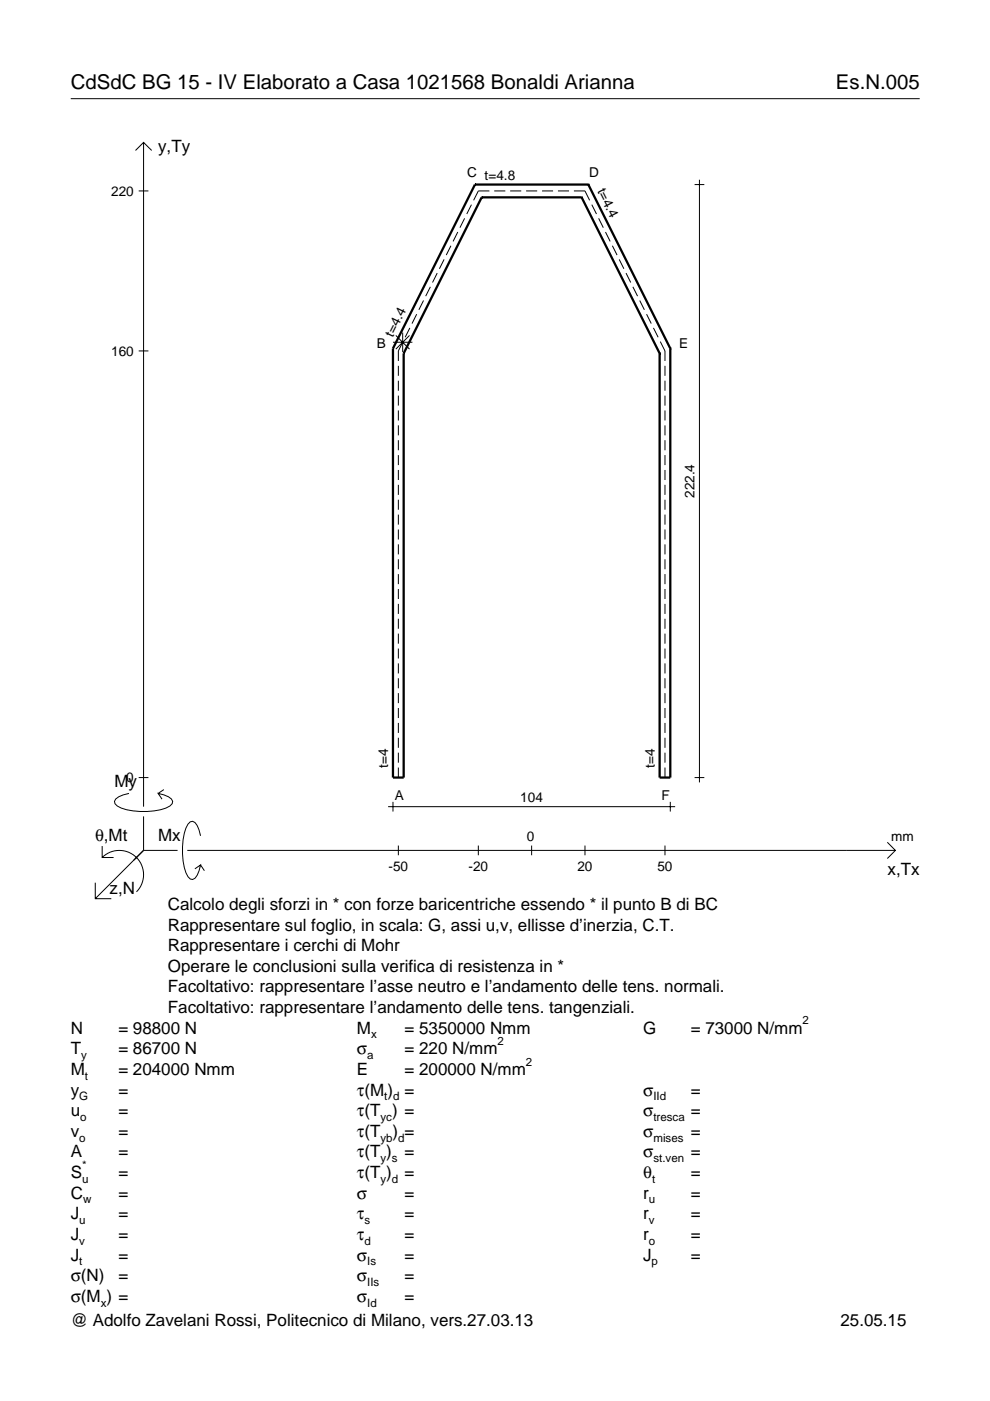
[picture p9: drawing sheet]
<svg xmlns="http://www.w3.org/2000/svg" width="210mm" height="297mm" viewBox="0 0 210 297" stroke-linecap="round" stroke-linejoin="round" font-family="sans-serif">
<g fill="none" stroke="#000" stroke-width=".21">
<path d="M15 20.9h180M28.7 31.9l1.7-1.7 1.8 1.7M30.4 30.2v140.8M147.3 39.1h2M148.3 38.1v127.8M29.4 40.5h2.1M92.7 57.9l-1 2M94.2 55l-1 2M95.6 52.1l-1 2M97.1 49.2l-1 2M98.5 46.3l-1 2M100 43.4l-1 2"/>
<path d="M103.8 40.5h-2.4l-1 2M104.8 40.5h2.3M108.2 40.5h2.3M111.5 40.5h2.4M114.9 40.5h2.4M118.3 40.5h2.3M121.7 40.5h2.3l1 2M125.5 43.4l1 2M126.9 46.3l1 2M128.4 49.2l1 2M129.8 52.1l1 2M131.3 55l1 2"/>
<path d="M132.7 57.9l1 2M29.4 74.4h2.1M83.3 72.6h4.1M83.9 71.1l2.9 2.9M84.5 77.6v2.1M85.4 70.5v4.1M85.4 72.4l-.9 2v2.1M86.8 71.1l-2.9 2.9M86.9 69.5l-1 2M88.3 66.6l-.9 2M89.8 63.7l-1 2M91.2 60.8l-.9 2"/>
<path d="M134.2 60.8l1 2M135.6 63.7l1 2M137.1 66.6l1 2M138.5 69.5l1 2M140 72.4l1 2v2.1M141 77.6v2.1M84.5 80.7v2.1M84.5 83.9v2.1M84.5 87v2.2M84.5 90.2v2.1M84.5 93.3v2.2M84.5 96.5v2.1"/>
<path d="M84.5 99.6v2.2M141 80.7v2.1M141 83.9v2.1M141 87v2.2M141 90.2v2.1M141 93.3v2.2M141 96.5v2.1M141 99.6v2.2M84.5 102.8v2.1M84.5 106v2.1M84.5 109.1v2.1M84.5 112.3v2.1"/>
<path d="M84.5 115.4v2.1M84.5 118.6v2.1M141 102.8v2.1M141 106v2.1M141 109.1v2.1M141 112.3v2.1M141 115.4v2.1M141 118.6v2.1M84.5 121.7v2.2M84.5 124.9v2.1M84.5 128v2.2M84.5 131.2v2.1"/>
<path d="M84.5 134.3v2.2M84.5 137.5v2.1M141 121.7v2.2M141 124.9v2.1M141 128v2.2M141 131.2v2.1M141 134.3v2.2M141 137.5v2.1M84.5 140.7v2.1M84.5 143.8v2.1M84.5 147v2.1M84.5 150.1v2.1"/>
<path d="M84.5 153.3v2.1M84.5 156.4v2.2M84.5 159.6v2.1M141 140.7v2.1M141 143.8v2.1M141 147v2.1M141 150.1v2.1M141 153.3v2.1M141 156.4v2.2M141 159.6v2.1M21.7 179.4v2.4h2.4M27.3 168.2a3.6 3.6 0 0 0-3 1.7l.1 .5a5.6 5.6 0 0 0 3.8 1.5 13.4 13.4 0 0 0 7.8-1l.5-.5 .1-.5a3.6 3.6 0 0 0-3.1-1.7l.8 1.2"/>
<path d="M29.4 164.9h2.1M30.4 173.1v7.2M34.7 167.4l-1.2 .8M42.5 177.2a3.6 3.6 0 0 0-1.7-3.1l-.5 .2a5.7 5.7 0 0 0-1.5 3.7 13.3 13.3 0 0 0 1 7.9l.5 .5 .5 .1a3.6 3.6 0 0 0 1.7-3.1l-1.2 .8M82.3 171h60.8M83.3 170v2.1M84.5 162.7v2.2M84.5 179.3v2M101.4 179.3v2M112.7 179.3v2M124 179.3v2M141 162.7v2.2"/>
<path d="M141 179.3v2M142.1 170v2.1M147.3 164.9h2M188.1 178.6l1.7 1.7-1.7 1.7M20.2 187.2v3.3h3.4M21.7 181.8a5.1 5.1 0 0 1 7.2 0 5.1 5.1 0 0 1 0 7.3M30.4 180.3l-10.2 10.2M30.4 180.3h7.2M39.7 180.3h150.1M42.5 183.4l.8 1.2"/>
</g>
<g fill="none" stroke="#000" stroke-width=".48">
<path d="M100.7 39.1h.1M100.7 39.1l-17.4 34.8M100.7 39.1h24M124.7 39.1h.1M124.7 39.1l17.4 34.8M102.1 41.8h.1M102.1 41.8l-16.5 33.1M102.1 41.8h21.2M123.3 41.8h.1M123.3 41.8l16.6 33.1M83.3 73.9h.1M83.3 73.9v91h2.3v-90"/>
<path d="M85.6 74.9h.1M139.9 74.9h.1M142.1 73.9h.1M142.1 73.9v91h-2.2v-90"/>
</g>
<g font-size="4.3">
<text x="15" y="18.9">CdSdC BG 15 - IV Elaborato a Casa 1021568 Bonaldi Arianna</text>
<text x="177.2" y="18.9">Es.N.005</text>
</g>
<g font-size="3.6">
<text x="33.5" y="32.3">y,Ty</text>
<text x="24.3" y="166.9">My</text>
<text x="20.1" y="178.2">θ,Mt</text>
<text x="33.5" y="178.2">Mx</text>
<text x="188.2" y="185.5">x,Tx</text>
<text x="23.2" y="189.6">z,N</text>
<text x="35.6" y="192.9">Calcolo degli sforzi in * con forze baricentriche essendo * il punto B di BC</text>
<text x="35.6" y="197.3">Rappresentare sul foglio, in scala: G, assi u,v, ellisse d’inerzia, C.T.</text>
<text x="35.6" y="201.7">Rappresentare i cerchi di Mohr</text>
<text x="35.6" y="206">Operare le conclusioni sulla verifica di resistenza in *</text>
<text x="35.6" y="210.4">Facoltativo: rappresentare l’asse neutro e l’andamento delle tens. normali.</text>
<text x="35.6" y="214.8">Facoltativo: rappresentare l’andamento delle tens. tangenziali.</text>
<text x="15" y="219.2">N</text>
<text x="25.1" y="219.2">= 98800 N</text>
<text x="75.7" y="219.2">M</text>
<text x="85.8" y="219.2">= 5350000 Nmm</text>
<text x="136.4" y="219.2">G</text>
<text x="146.5" y="219.2">= 73000 N/mm</text>
<text x="15" y="227.9">M</text>
<text x="15" y="223.5">T</text>
<text x="25.1" y="227.9">= 204000 Nmm</text>
<text x="25.1" y="223.5">= 86700 N</text>
<text x="75.7" y="223.5">σ</text>
<text x="75.7" y="227.9">E</text>
<text x="85.8" y="223.5">= 220 N/mm</text>
<text x="85.8" y="227.9">= 200000 N/mm</text>
<text x="15" y="232.3">y</text>
<text x="25.1" y="232.3">=</text>
<text x="75.7" y="232.3">τ(M ) =</text>
<text x="136.4" y="232.3">σ</text>
<text x="146.5" y="232.3">=</text>
<text x="15" y="236.7">u</text>
<text x="25.1" y="236.7">=</text>
<text x="75.7" y="236.7">τ(T ) =</text>
<text x="136.4" y="236.7">σ</text>
<text x="146.5" y="236.7">=</text>
<text x="15" y="245.4">A</text>
<text x="15" y="241">v</text>
<text x="25.1" y="241">=</text>
<text x="25.1" y="245.4">=</text>
<text x="75.7" y="245.4">τ(T )</text>
<text x="75.7" y="241">τ(T</text>
<text x="83.3" y="241">) =</text>
<text x="85.8" y="245.4">=</text>
<text x="136.4" y="241">σ</text>
<text x="136.4" y="245.4">σ</text>
<text x="146.5" y="241">=</text>
<text x="146.5" y="245.4">=</text>
<text x="15" y="249.8">S</text>
<text x="25.1" y="249.8">=</text>
<text x="75.7" y="249.8">τ(T )</text>
<text x="85.8" y="249.8">=</text>
<text x="136.4" y="249.8">θ</text>
<text x="146.5" y="249.8">=</text>
<text x="15" y="254.2">C</text>
<text x="25.1" y="254.2">=</text>
<text x="75.7" y="254.2">σ</text>
<text x="85.8" y="254.2">=</text>
<text x="136.4" y="254.2">r</text>
<text x="146.5" y="254.2">=</text>
<text x="15" y="262.9">J</text>
<text x="15" y="258.5">J</text>
<text x="25.1" y="262.9">=</text>
<text x="25.1" y="258.5">=</text>
<text x="75.7" y="258.5">τ</text>
<text x="75.7" y="262.9">τ</text>
<text x="85.8" y="258.5">=</text>
<text x="85.8" y="262.9">=</text>
<text x="136.4" y="262.9">r</text>
<text x="136.4" y="258.5">r</text>
<text x="146.5" y="262.9">=</text>
<text x="146.5" y="258.5">=</text>
<text x="15" y="267.3">J</text>
<text x="25.1" y="267.3">=</text>
<text x="75.7" y="267.3">σ</text>
<text x="85.8" y="267.3">=</text>
<text x="136.4" y="267.3">J</text>
<text x="146.5" y="267.3">=</text>
<text x="15" y="271.7">σ(N)</text>
<text x="25.1" y="271.7">=</text>
<text x="75.7" y="271.7">σ</text>
<text x="85.8" y="271.7">=</text>
<text x="15" y="276">σ(M ) =</text>
<text x="15" y="281.2">@ Adolfo Zavelani Rossi, Politecnico di Milano, vers.27.03.13</text>
<text x="75.7" y="276">σ</text>
<text x="85.8" y="276">=</text>
<text x="178.2" y="281.2">25.05.15</text>
</g>
<g font-size="2.9">
<text x="23.6" y="41.5">220</text>
<text x="99" y="37.5">C t=4.8</text>
<text x="124.9" y="37.5">D</text>
<text x="126.6" y="40.5" transform="rotate(63 126.6 40.5)">t=4.4</text>
<text x="83.3" y="71.6" transform="rotate(-63 83.3 71.6)">t=4.4</text>
<text x="23.6" y="75.4">160</text>
<text x="79.9" y="73.7">B</text>
<text x="144" y="73.7">E</text>
<text x="147.3" y="105.6" transform="rotate(-90 147.3 105.6)">222.4</text>
<text x="26.8" y="165.9">0</text>
<text x="82.3" y="162.8" transform="rotate(-90 82.3 162.8)">t=4</text>
<text x="138.8" y="162.8" transform="rotate(-90 138.8 162.8)">t=4</text>
<text x="83.7" y="169.7">A</text>
<text x="110.3" y="170">104</text>
<text x="140.2" y="169.7">F</text>
<text x="111.7" y="178.2">0</text>
<text x="189" y="178.2">mm</text>
<text x="82.4" y="184.7">-50</text>
<text x="99.3" y="184.7">-20</text>
<text x="122.4" y="184.7">20</text>
<text x="139.4" y="184.7">50</text>
</g>
<g font-size="2.4">
<text x="78.7" y="220.2">x</text>
<text x="105.5" y="221.5">2</text>
<text x="170.2" y="217.2">2</text>
<text x="17.2" y="224.5">y</text>
<text x="77.9" y="224.5">a</text>
<text x="111.5" y="225.9">2</text>
<text x="16.8" y="233.3">G</text>
<text x="18" y="228.9">t</text>
<text x="81.5" y="233.3">t d</text>
<text x="138.5" y="233.3">IId</text>
<text x="17" y="237.7">o</text>
<text x="80.7" y="237.7">yc</text>
<text x="138.5" y="237.7">tresca</text>
<text x="16.8" y="242">o</text>
<text x="80.7" y="242">yb d</text>
<text x="138.5" y="242">mises</text>
<text x="17.4" y="250.8">u</text>
<text x="17.4" y="247.8">*</text>
<text x="80.7" y="246.4">y s</text>
<text x="80.7" y="250.8">y d</text>
<text x="138.2" y="250.8">t</text>
<text x="138.5" y="246.4">st.ven</text>
<text x="17.6" y="255.2">w</text>
<text x="137.6" y="255.2">u</text>
<text x="16.8" y="263.9">v</text>
<text x="16.8" y="259.5">u</text>
<text x="77.3" y="259.5">s</text>
<text x="77.3" y="263.9">d</text>
<text x="137.6" y="263.9">o</text>
<text x="137.6" y="259.5">v</text>
<text x="16.8" y="268.3">t</text>
<text x="77.9" y="268.3">Is</text>
<text x="138.2" y="268.3">p</text>
<text x="77.9" y="272.7">IIs</text>
<text x="21.4" y="277">x</text>
<text x="77.9" y="277">Id</text>
</g>
</svg>
